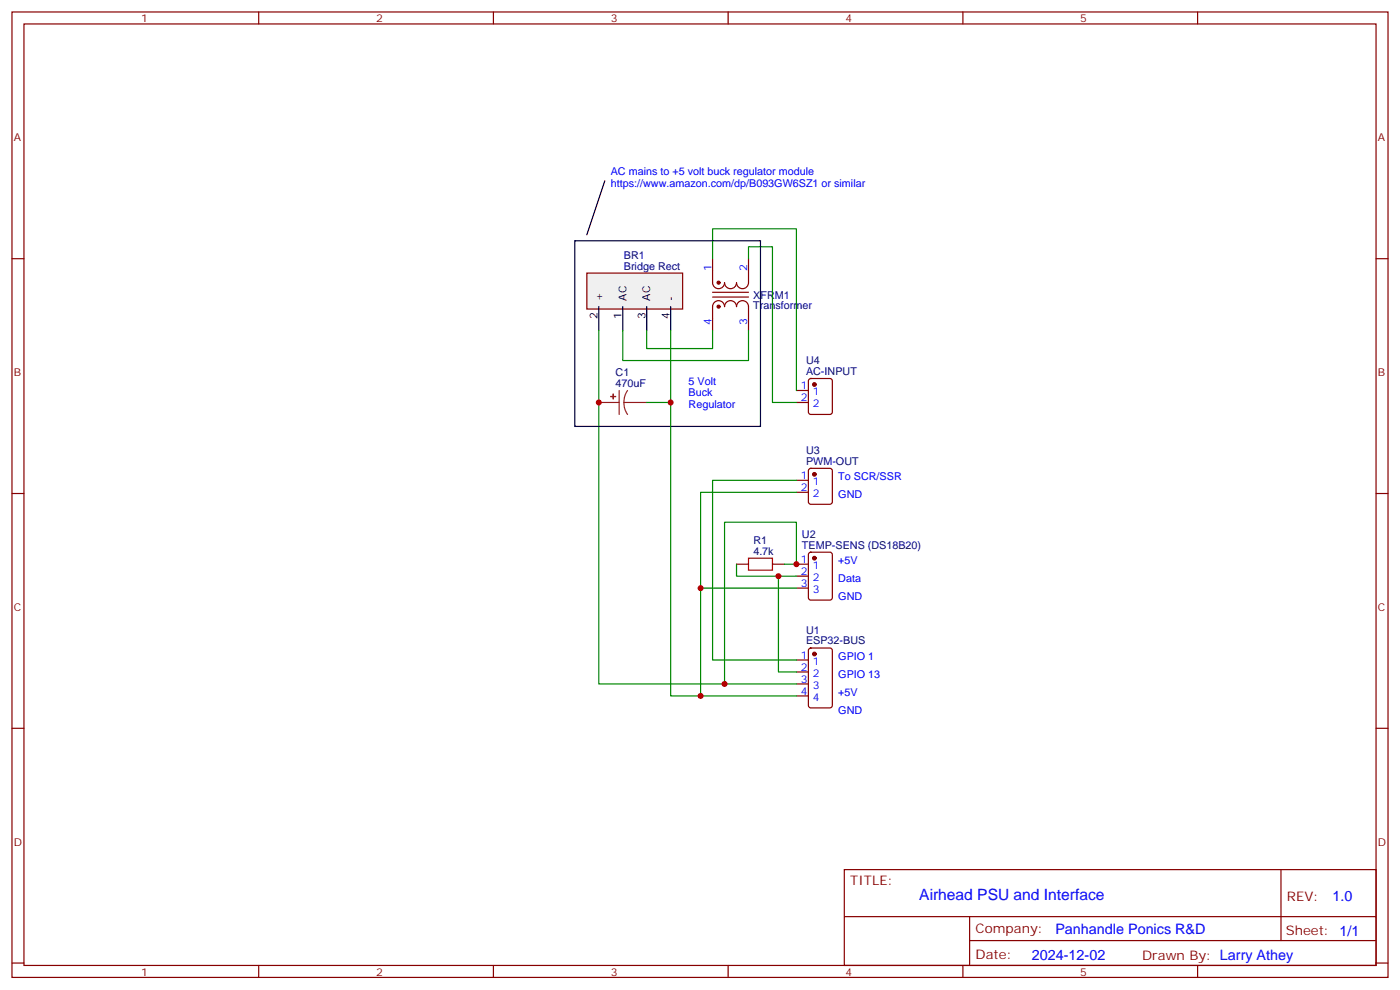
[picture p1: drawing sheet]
<svg xmlns="http://www.w3.org/2000/svg" width="412mm" height="292mm" viewBox="0 0 412 292" stroke-linecap="round" stroke-linejoin="round" font-family="sans-serif">
<g fill="none" stroke="#870000" stroke-width=".35">
<path d="M3.5 3.5h405.4v284.4h-405.4zM7.1 7.1h398.2v277.2h-398.2zM76.2 3.5v3.6M145.3 3.5v3.6M214.5 3.5v3.6M283.6 3.5v3.6M352.8 3.5v3.6M3.5 76.2h3.6M209.9 76.2v7.1a1.76 1.76 0 0 0 1.8 1.7 1.76 1.76 0 0 0 1.7-1.7 1.76 1.76 0 0 0 1.8 1.7 1.76 1.76 0 0 0 1.8-1.7 1.76 1.76 0 0 0 1.7 1.7 1.76 1.76 0 0 0 1.8-1.7v-7.1M405.3 76.2h3.6M209.9 87.5h10.6M209.9 97.4v-7.1a1.76 1.76 0 0 1 1.8-1.8 1.76 1.76 0 0 1 1.7 1.8 1.76 1.76 0 0 1 1.8-1.8 1.76 1.76 0 0 1 1.8 1.8 1.76 1.76 0 0 1 1.7-1.8 1.76 1.76 0 0 1 1.8 1.8v7.1"/>
<path d="M209.9 86.1h10.6M234.6 115h3.5M234.6 118.5h3.5M238.4 111.7l.4-.2h5.7l.6 .4 .1 9.5-.5 .6-5.9 .1-.6-.5-.1-9.4zM238.4 138.1l.4-.2h5.7l.6 .5 .1 9.4-.5 .7h-5.9l-.6-.4-.1-9.5zM3.5 145.3h3.6M234.6 141.5h3.5M234.6 145h3.5M405.3 145.3h3.6M217 166.2h3.5M227.5 166.2h3.6M234.6 166.2h3.5"/>
<path d="M234.6 169.7h3.5M234.6 173.2h3.5M238.4 162.8l.4-.2h5.7l.6 .5 .1 12.9-.5 .7h-5.9l-.6-.4-.1-13zM234.6 194.4h3.5M234.6 197.9h3.5M238.4 191.1l.4-.2h5.7l.6 .4 .1 16.5-.5 .6-5.9 .1-.6-.5-.1-16.4zM3.5 214.5h3.6M234.6 201.4h3.5M234.6 205h3.5M405.3 214.5h3.6M248.7 256.1h156.6v28.2h-156.6zM377.3 256.1v20.9"/>
<path d="M248.7 270h156.5M285.6 277h119.6M285.6 270v14.1M3.5 283.6h3.6M76.2 284.3v3.6M145.3 284.3v3.6M214.5 284.3v3.6M283.6 284.3v3.6M352.8 284.3v3.6M405.3 283.6h3.6"/>
</g>
<g fill="#870000" stroke="#870000" stroke-width=".35">
<circle cx="239.9" cy="113.2" r=".53"/>
<circle cx="239.9" cy="139.7" r=".53"/>
<circle cx="239.9" cy="164.4" r=".53"/>
<circle cx="239.9" cy="192.6" r=".53"/>
<circle cx="211.7" cy="83.3" r=".44"/>
<circle cx="211.7" cy="90.3" r=".44"/>
</g>
<path d="M220.5 164.4h7v3.5h-7z" fill="none" stroke="#a10000" stroke-width=".35"/>
<path d="M234.6 141.5h-24.7v52.9h24.7M234.6 145h-28.2v60h28.2M206.4 173.2h28.2M217 166.2v3.5h17.6M229.3 169.7v28.2h5.3M231.1 166.2h3.5v-12.4h-21.2v47.6h21.2" fill="none" stroke="#008700" stroke-width=".35"/>
<path d="M172.9 80.4h28.2v10.6h-28.2z" fill="#f0f0f0" stroke="#870000" stroke-width=".35"/>
<path d="M169.3 70.9h54.7v54.7h-54.7zM176.4 90.3v7.1M183.4 90.3v7.1M190.5 90.3v7.1M197.6 90.3v7.1" fill="none" stroke="#000" stroke-width=".35"/>
<path d="M209.9 76.2v-8.8h24.7v47.6M220.5 76.2v-3.5h7v45.8h7.1M176.4 97.4v104h37M183.4 97.4v8.8h37.1v-8.8M190.5 97.4v5.3h19.4v-5.3M197.6 97.4v21.1h-7.1M197.6 118.5v86.5h8.8" fill="none" stroke="#008700" stroke-width=".35"/>
<path d="M176.4 118.5h6M182.4 115v7.1M183.8 118.5l.2 1.9 .9 1.7M183.8 118.5h6.7M184.9 115l-.9 1.7-.2 1.8" fill="none" stroke="#8c2424" stroke-width=".35"/>
<g fill="#8c2424" stroke="#8c2424" stroke-width=".35">
<path d="M180.6 116.1l.1 1.4z"/>
<path d="M179.9 116.8h1.4z"/>
</g>
<g fill="#c00">
<circle cx="234.6" cy="166.2" r=".88"/>
<circle cx="229.3" cy="169.7" r=".88"/>
<circle cx="206.4" cy="173.2" r=".88"/>
<circle cx="213.4" cy="201.4" r=".88"/>
<circle cx="176.4" cy="118.5" r=".88"/>
<circle cx="206.4" cy="205" r=".88"/>
<circle cx="197.6" cy="118.5" r=".88"/>
</g>
<path d="M178.2 53.3l-5.3 15.8" fill="none" stroke="#000" stroke-width=".35"/>
<text font-size="4.6" fill="#00f" x="270.8" y="265.1">Airhead PSU and Interface</text>
<g font-size="4.2" fill="#00f">
<text x="392.5" y="265.4">1.0</text>
<text x="310.9" y="274.9">Panhandle Ponics R&amp;D</text>
<text x="304" y="282.7">2024-12-02</text>
</g>
<g font-size="3.9" fill="#800">
<text x="250.5" y="260.7">TITLE:</text>
<text x="379.1" y="265.4">REV:</text>
<text x="287.4" y="274.9">Company:</text>
<text x="378.7" y="275.5">Sheet: 1/1</text>
<text x="287.4" y="282.6">Date:</text>
<text x="336.4" y="282.7">Draw</text>
<text x="346.6" y="282.7">n By: Larry Athey</text>
</g>
<g font-size="3.2" fill="#800">
<text x="41.6" y="6.5">1</text>
<text x="110.8" y="6.5">2</text>
<text x="179.9" y="6.5">3</text>
<text x="249.1" y="6.5">4</text>
<text x="318.2" y="6.5">5</text>
<text x="4.1" y="41.6">A</text>
<text x="405.9" y="41.6">A</text>
<text x="4.1" y="110.8">B</text>
<text x="405.9" y="110.8">B</text>
<text x="4.1" y="179.9">C</text>
<text x="405.9" y="179.9">C</text>
<text x="4.1" y="249.1">D</text>
<text x="405.9" y="249.1">D</text>
<text x="41.6" y="287.3">1</text>
<text x="110.8" y="287.3">2</text>
<text x="179.9" y="287.3">3</text>
<text x="249.1" y="287.3">4</text>
<text x="318.2" y="287.3">5</text>
</g>
<g font-size="3.2" fill="#00f">
<text x="179.9" y="51.5">AC mains to +5 volt buck regulator module</text>
<text x="179.9" y="55">https://www.amazon.com/dp/B093GW6SZ1 or similar</text>
<text x="209.5" y="79.7" transform="rotate(-90 209.5 79.7)">1</text>
<text x="220.1" y="79.7" transform="rotate(-90 220.1 79.7)">2</text>
<text x="209.5" y="95.9" transform="rotate(-90 209.5 95.9)">4</text>
<text x="220.1" y="95.9" transform="rotate(-90 220.1 95.9)">3</text>
<text x="202.8" y="113.2">5 Volt</text>
<text x="202.8" y="116.8">Buck</text>
<text x="235.9" y="114.7">1</text>
<text x="235.9" y="118.2">2</text>
<text x="239.4" y="116.4">1</text>
<text x="239.4" y="119.9">2</text>
<text x="202.8" y="120.3">Regulator</text>
<text x="235.9" y="141.1">1</text>
<text x="239.4" y="142.9">1</text>
<text x="246.9" y="141.5">To SCR/SSR</text>
<text x="235.9" y="144.6">2</text>
<text x="239.4" y="146.4">2</text>
<text x="246.9" y="146.8">GND</text>
<text x="235.9" y="165.8">1</text>
<text x="239.4" y="167.6">1</text>
<text x="246.9" y="166.2">+5V</text>
<text x="235.9" y="169.3">2</text>
<text x="235.9" y="172.9">3</text>
<text x="239.4" y="171.1">2</text>
<text x="246.9" y="171.4">Data</text>
<text x="239.4" y="174.6">3</text>
<text x="246.9" y="176.7">GND</text>
<text x="235.9" y="194">1</text>
<text x="235.9" y="197.6">2</text>
<text x="239.4" y="195.8">1</text>
<text x="246.9" y="194.4">GPIO 1</text>
<text x="235.9" y="201.1">3</text>
<text x="239.4" y="199.3">2</text>
<text x="239.4" y="202.8">3</text>
<text x="246.9" y="199.7">GPIO 13</text>
<text x="235.9" y="204.6">4</text>
<text x="239.4" y="206.4">4</text>
<text x="246.9" y="205">+5V</text>
<text x="246.9" y="210.3">GND</text>
</g>
<g font-size="3.2" fill="#000080">
<text x="183.8" y="76.2">BR1</text>
<text x="183.8" y="79.4">Bridge Rect</text>
<text x="221.9" y="87.9">XFRM1</text>
<text x="221.9" y="91.1">Transformer</text>
<text x="237.4" y="107.2">U4</text>
<text x="181.3" y="113.9">470uF</text>
<text x="181.3" y="110.7">C1</text>
<text x="237.4" y="110.4">AC-INPUT</text>
<text x="237.4" y="136.9">PWM-OUT</text>
<text x="237.4" y="133.7">U3</text>
<text x="221.9" y="160.1">R1</text>
<text x="236.2" y="161.6">TEMP-SENS (DS18B20)</text>
<text x="236.2" y="158.4">U2</text>
<text x="221.9" y="163.3">4.7k</text>
<text x="237.4" y="189.8">ESP32-BUS</text>
<text x="237.4" y="186.6">U1</text>
</g>
<g font-size="3.2">
<text x="177.4" y="88.5" transform="rotate(-90 177.4 88.5)">+</text>
<text x="184.5" y="88.5" transform="rotate(-90 184.5 88.5)">AC</text>
<text x="191.6" y="88.5" transform="rotate(-90 191.6 88.5)">AC</text>
<text x="198.6" y="88.5" transform="rotate(-90 198.6 88.5)">-</text>
<text x="176" y="94.1" transform="rotate(-90 176 94.1)">2</text>
<text x="183.1" y="94.1" transform="rotate(-90 183.1 94.1)">1</text>
<text x="190.1" y="94.1" transform="rotate(-90 190.1 94.1)">3</text>
<text x="197.2" y="94.1" transform="rotate(-90 197.2 94.1)">4</text>
</g>
</svg>
